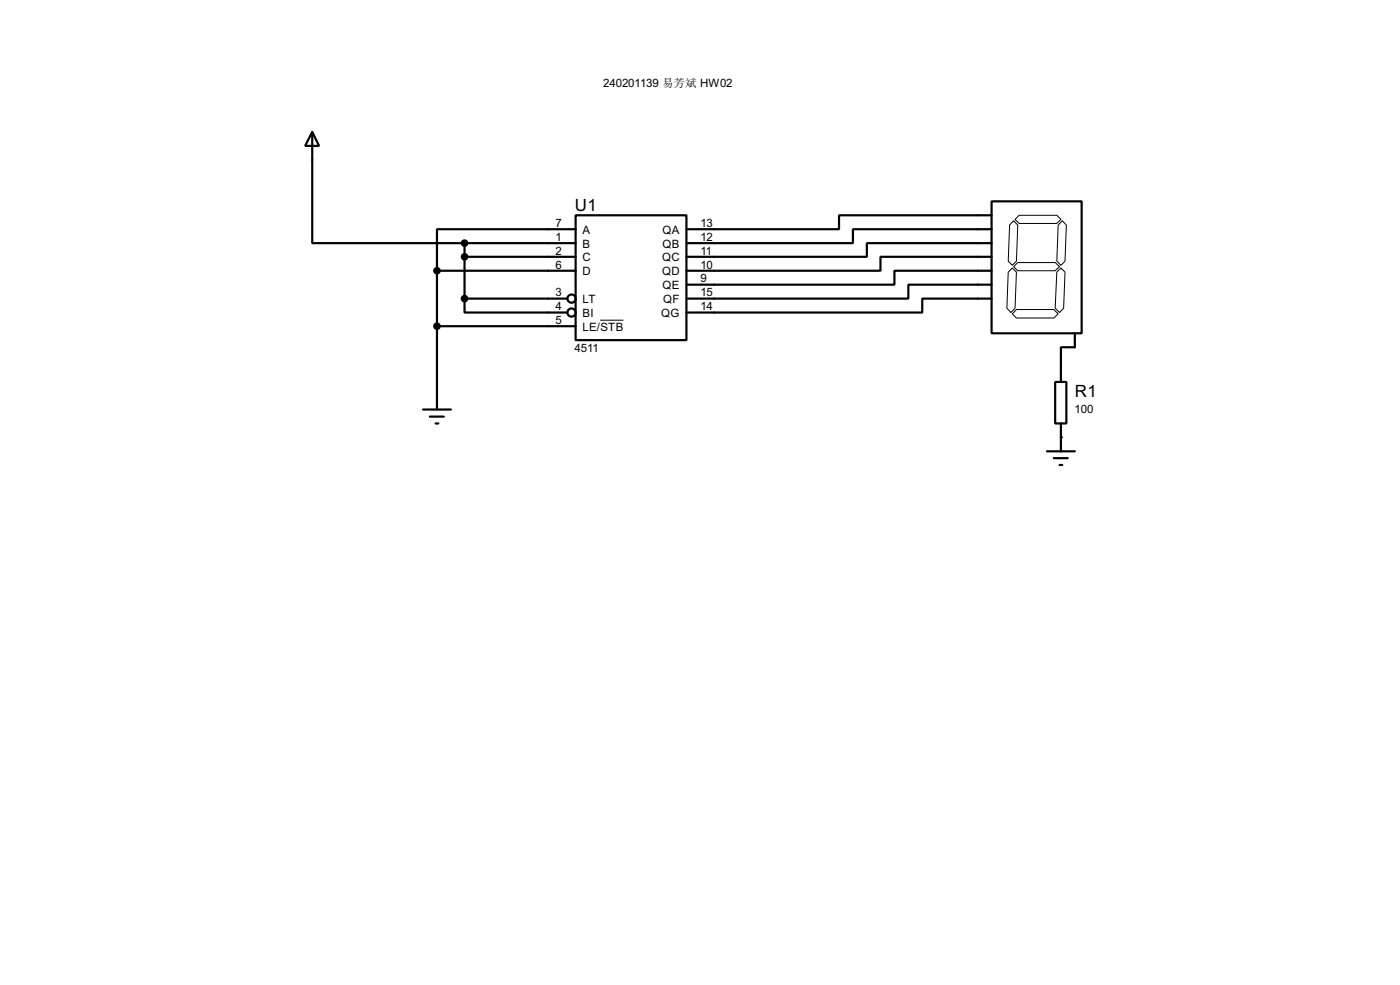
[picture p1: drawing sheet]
<svg xmlns="http://www.w3.org/2000/svg" width="256mm" height="180mm" viewBox="0 0 256 180" stroke-linecap="round" stroke-linejoin="round" font-family="sans-serif">
<g fill="none" stroke="#000" stroke-width=".4">
<path d="M57.2 24.2l1.3 2.5h-2.6zM57.2 24.2v20.3h27.9M105.5 39.4h20.3v22.9h-20.3zM181.7 36.9h16.5v24.1h-16.5zM181.7 39.4h-28v2.6h-27.9M80.1 49.6h25.4M80.1 49.6v25.4M80.1 59.7h25.4M85.1 54.7v2.5h18.8M85.1 44.5h20.4M85.1 47h20.4M85.1 44.5v10.2"/>
<path d="M85.1 54.7h18.8M105.5 42h-25.4v7.6M181.7 42h-25.4v2.5h-30.5M181.7 44.5h-22.9v2.5h-33M181.7 47h-20.4v2.6h-35.5M181.7 49.6h-17.8v2.5h-38.1M181.7 52.1h-15.3v2.6h-40.6M181.7 54.7h-12.7v2.5h-43.2M77.5 75h5.1M78.8 76.3h2.5M79.8 77.5h.5M193.3 69.9h2.1v7.6h-2.1z"/>
<path d="M194.4 77.5v5.1M196.9 61v2.6h-2.5v6.3M191.8 82.6h5.1M193.1 83.9h2.5M194.1 85.1h.5"/>
<circle cx="104.7" cy="54.7" r=".75"/>
<circle cx="104.7" cy="57.2" r=".75"/>
</g>
<circle cx="194.4" cy="80.1" r=".2" fill="#000"/>
<path d="M110 58.6h4.2M184.7 49.8l.8-.7 .7 .7-.2 6.6-.8 .8-.7-.8zM185.7 48.8l.8-.7h6.8l.8 .7-.8 .8h-6.8zM185.7 40.4l.8 .8-.3 6.6-.7 .8-.8-.8 .3-6.6zM186 40.2l.7-.8h6.9l.8 .8-.8 .7h-6.9zM186.2 56.7h6.9l.8 .8-.8 .7h-6.9l-.7-.7zM193.6 49.8l.8-.7 .7 .7-.2 6.6-.8 .8-.8-.8zM194.6 40.4l.8 .8-.3 6.6-.7 .8-.8-.8 .3-6.6z" fill="none" stroke="#000" stroke-width=".18"/>
<g fill="#000" stroke="#000" stroke-width=".4">
<circle cx="80" cy="49.6" r=".5"/>
<circle cx="80" cy="59.7" r=".5"/>
<circle cx="85.1" cy="44.5" r=".5"/>
<circle cx="85.1" cy="54.7" r=".5"/>
<circle cx="85.1" cy="47" r=".5"/>
</g>
<g font-size="3.5">
<text x="105.3" y="38.6">U1</text>
<text x="196.9" y="72.6">R1</text>
</g>
<g font-size="2.4">
<text x="110.5" y="16">240201139 易芳斌 HW02</text>
<text x="101.8" y="41.6">7</text>
<text x="128.3" y="41.6">13</text>
<text x="101.8" y="44.1">1</text>
<text x="101.8" y="46.6">2</text>
<text x="106.7" y="42.7">A</text>
<text x="106.7" y="45.3">B</text>
<text x="106.7" y="47.8">C</text>
<text x="121.3" y="47.8">QC</text>
<text x="121.4" y="42.7">QA</text>
<text x="121.4" y="45.3">QB</text>
<text x="128.3" y="44.1">12</text>
<text x="128.3" y="46.6">11</text>
<text x="101.8" y="49.2">6</text>
<text x="106.7" y="50.4">D</text>
<text x="121.3" y="50.4">QD</text>
<text x="121.4" y="52.9">QE</text>
<text x="128.3" y="49.2">10</text>
<text x="128.3" y="51.7">9</text>
<text x="101.8" y="54.3">3</text>
<text x="101.8" y="56.8">4</text>
<text x="101.8" y="59.3">5</text>
<text x="106.7" y="55.4">LT</text>
<text x="106.7" y="58">BI</text>
<text x="121.1" y="58">QG</text>
<text x="121.5" y="55.4">QF</text>
<text x="128.3" y="54.3">15</text>
<text x="128.3" y="56.8">14</text>
<text x="105.3" y="64.5">4511</text>
<text x="106.7" y="60.5">LE/STB</text>
<text x="196.8" y="75.5">100</text>
</g>
</svg>
